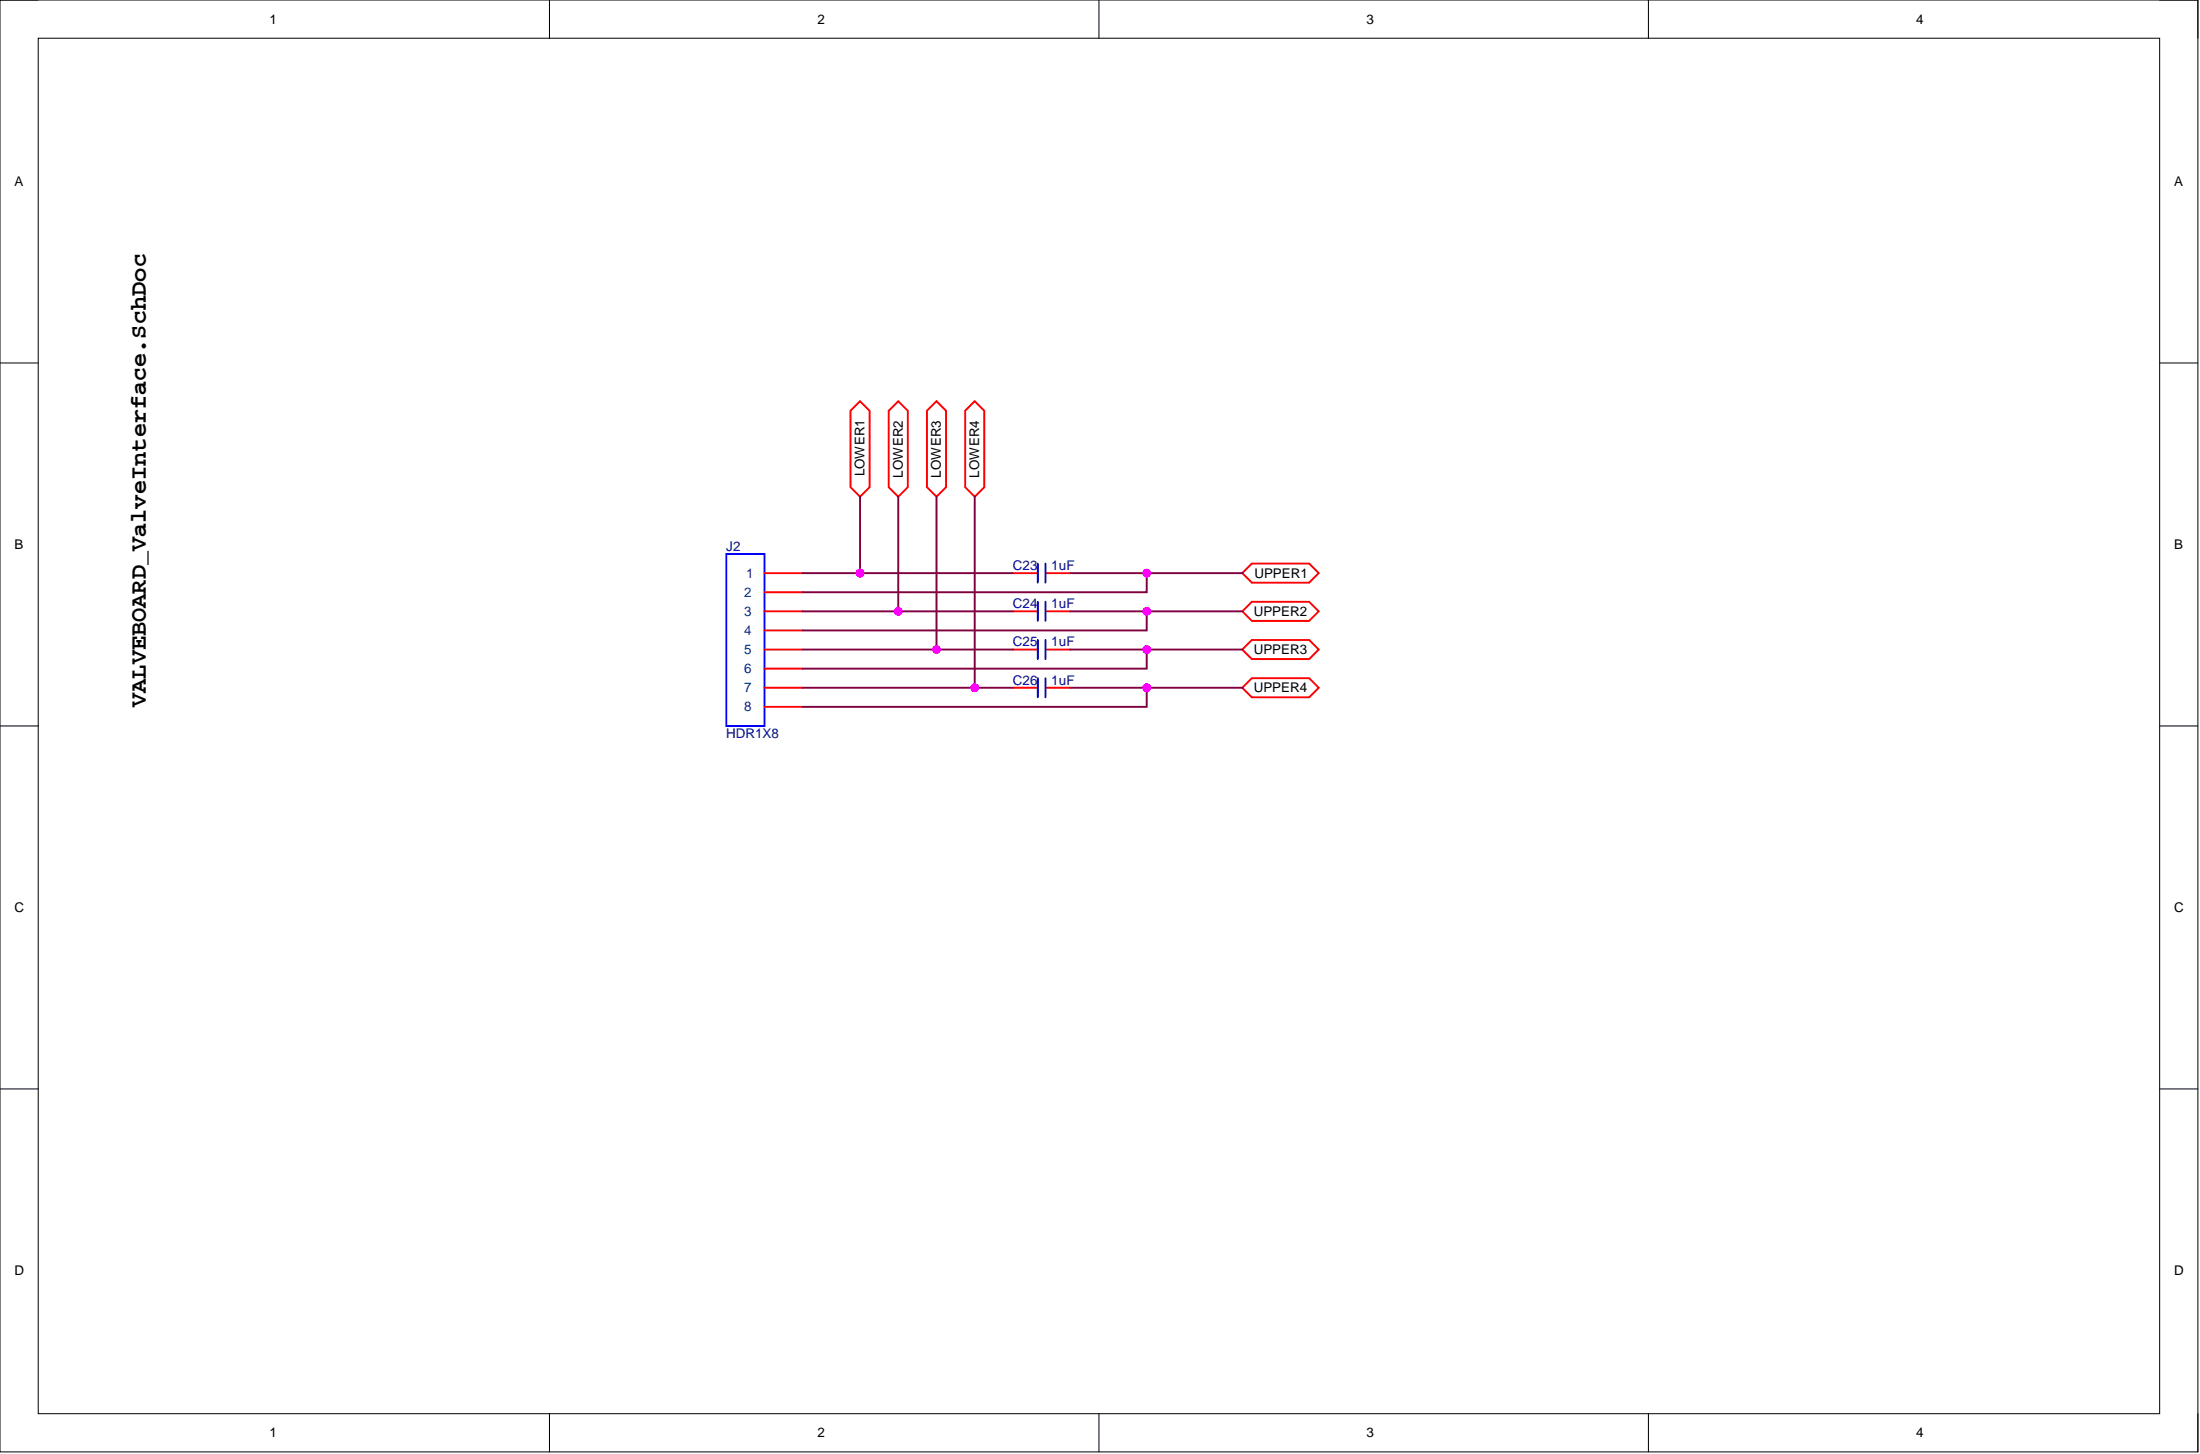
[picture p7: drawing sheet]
<svg xmlns="http://www.w3.org/2000/svg" width="292mm" height="193mm" viewBox="0 0 292 193" stroke-linecap="round" stroke-linejoin="round" font-family="sans-serif">
<g fill="none" stroke="#000" stroke-width=".13">
<path d="M0 0h291.8v192.7h-291.8zM0 0h5.1M5.1 5.1h281.6v182.5h-281.6zM73 0v5.1M145.9 0v5.1M218.9 0v5.1M286.7 0h5.1v5.1M0 48.2h5.1M286.7 48.2h5.1M0 96.3h5.1M286.7 96.3h5.1M0 144.5h5.1"/>
<path d="M286.7 144.5h5.1M73 187.6v5.1M145.9 187.6v5.1M218.9 187.6v5.1M291.8 187.6v5.1"/>
</g>
<path d="M96.4 73.5h5.1v22.8h-5.1zM137.8 74.8v2.5M137.8 79.9v2.5M138.8 74.8v2.5M138.8 79.9v2.5M137.8 84.9v2.6M137.8 90v2.5M138.8 84.9v2.6M138.8 90v2.5" fill="none" stroke="#00f" stroke-width=".25"/>
<g fill="none" stroke="#f00" stroke-width=".25">
<path d="M101.5 76.1h5.1M101.5 78.6h5.1M134.5 76.1h3.2M138.9 76.1h3.2M101.5 83.7h5.1M101.5 81.1h5.1M101.5 86.2h5.1M101.5 88.7h5.1M101.5 91.3h5.1M101.5 93.8h5.1M134.5 81.1h3.2M134.5 86.2h3.2"/>
<path d="M134.5 91.3h3.2M138.9 81.1h3.2M138.9 86.2h3.2M138.9 91.3h3.2"/>
</g>
<path d="M112.9 54.5l1.3-1.3 1.3 1.3v10.2l-1.3 1.2-1.3-1.2z" fill-rule="evenodd" fill="#fff"/>
<path d="M112.9 54.5l1.3-1.3 1.3 1.3v10.2l-1.3 1.2-1.3-1.2z" fill="none" stroke="#f00" stroke-width=".25"/>
<path d="M118 54.5l1.3-1.3 1.2 1.3v10.2l-1.2 1.2-1.3-1.2z" fill-rule="evenodd" fill="#fff"/>
<path d="M118 54.5l1.3-1.3 1.2 1.3v10.2l-1.2 1.2-1.3-1.2z" fill="none" stroke="#f00" stroke-width=".25"/>
<path d="M123.1 54.5l1.2-1.3 1.3 1.3v10.2l-1.3 1.2-1.2-1.2z" fill-rule="evenodd" fill="#fff"/>
<path d="M123.1 54.5l1.2-1.3 1.3 1.3v10.2l-1.3 1.2-1.2-1.2z" fill="none" stroke="#f00" stroke-width=".25"/>
<path d="M128.1 54.5l1.3-1.3 1.3 1.3v10.2l-1.3 1.2-1.3-1.2z" fill-rule="evenodd" fill="#fff"/>
<path d="M128.1 54.5l1.3-1.3 1.3 1.3v10.2l-1.3 1.2-1.3-1.2z" fill="none" stroke="#f00" stroke-width=".25"/>
<path d="M164.9 76.1l1.3-1.3h7.6l1.3 1.3-1.3 1.2h-7.6z" fill-rule="evenodd" fill="#fff"/>
<path d="M164.9 76.1l1.3-1.3h7.6l1.3 1.3-1.3 1.2h-7.6z" fill="none" stroke="#f00" stroke-width=".25"/>
<path d="M164.9 81.1l1.3-1.2h7.6l1.3 1.2-1.3 1.3h-7.6z" fill-rule="evenodd" fill="#fff"/>
<path d="M164.9 81.1l1.3-1.2h7.6l1.3 1.2-1.3 1.3h-7.6z" fill="none" stroke="#f00" stroke-width=".25"/>
<path d="M164.9 86.2l1.3-1.3h7.6l1.3 1.3-1.3 1.3h-7.6z" fill-rule="evenodd" fill="#fff"/>
<path d="M164.9 86.2l1.3-1.3h7.6l1.3 1.3-1.3 1.3h-7.6z" fill="none" stroke="#f00" stroke-width=".25"/>
<path d="M164.9 91.3l1.3-1.3h7.6l1.3 1.3-1.3 1.2h-7.6z" fill-rule="evenodd" fill="#fff"/>
<path d="M164.9 91.3l1.3-1.3h7.6l1.3 1.3-1.3 1.2h-7.6z" fill="none" stroke="#f00" stroke-width=".25"/>
<path d="M164.9 76.1h-12.6v2.5h-45.7" fill="none" stroke="#7f003f" stroke-width=".25"/>
<circle cx="152.3" cy="76.1" r=".51" fill="#f0f"/>
<circle cx="152.3" cy="76.1" r=".51" fill="none" stroke="#f0f" stroke-width=".13"/>
<path d="M164.9 81.1h-12.6v2.6h-45.7" fill="none" stroke="#7f003f" stroke-width=".25"/>
<circle cx="152.3" cy="81.1" r=".51" fill="#f0f"/>
<circle cx="152.3" cy="81.1" r=".51" fill="none" stroke="#f0f" stroke-width=".13"/>
<path d="M164.9 86.2h-12.6v2.5h-45.7" fill="none" stroke="#7f003f" stroke-width=".25"/>
<circle cx="152.3" cy="86.2" r=".51" fill="#f0f"/>
<circle cx="152.3" cy="86.2" r=".51" fill="none" stroke="#f0f" stroke-width=".13"/>
<path d="M164.9 91.3h-12.6v2.5h-45.7" fill="none" stroke="#7f003f" stroke-width=".25"/>
<circle cx="152.3" cy="91.3" r=".51" fill="#f0f"/>
<circle cx="152.3" cy="91.3" r=".51" fill="none" stroke="#f0f" stroke-width=".13"/>
<path d="M114.2 65.9v10.2" fill="none" stroke="#7f003f" stroke-width=".25"/>
<circle cx="114.2" cy="76.1" r=".51" fill="#f0f"/>
<circle cx="114.2" cy="76.1" r=".51" fill="none" stroke="#f0f" stroke-width=".13"/>
<path d="M119.3 65.9v15.2" fill="none" stroke="#7f003f" stroke-width=".25"/>
<circle cx="119.3" cy="81.1" r=".51" fill="#f0f"/>
<circle cx="119.3" cy="81.1" r=".51" fill="none" stroke="#f0f" stroke-width=".13"/>
<path d="M124.3 65.9v20.3" fill="none" stroke="#7f003f" stroke-width=".25"/>
<circle cx="124.3" cy="86.2" r=".51" fill="#f0f"/>
<circle cx="124.3" cy="86.2" r=".51" fill="none" stroke="#f0f" stroke-width=".13"/>
<path d="M129.4 65.9v25.4" fill="none" stroke="#7f003f" stroke-width=".25"/>
<circle cx="129.4" cy="91.3" r=".51" fill="#f0f"/>
<circle cx="129.4" cy="91.3" r=".51" fill="none" stroke="#f0f" stroke-width=".13"/>
<path d="M142.1 81.1h10.2" fill="none" stroke="#7f003f" stroke-width=".25"/>
<circle cx="152.3" cy="81.1" r=".51" fill="#f0f"/>
<circle cx="152.3" cy="81.1" r=".51" fill="none" stroke="#f0f" stroke-width=".13"/>
<path d="M142.1 86.2h10.2" fill="none" stroke="#7f003f" stroke-width=".25"/>
<circle cx="152.3" cy="86.2" r=".51" fill="#f0f"/>
<circle cx="152.3" cy="86.2" r=".51" fill="none" stroke="#f0f" stroke-width=".13"/>
<path d="M142.1 91.3h10.2" fill="none" stroke="#7f003f" stroke-width=".25"/>
<circle cx="152.3" cy="91.3" r=".51" fill="#f0f"/>
<circle cx="152.3" cy="91.3" r=".51" fill="none" stroke="#f0f" stroke-width=".13"/>
<path d="M142.1 76.1h10.2" fill="none" stroke="#7f003f" stroke-width=".25"/>
<circle cx="152.3" cy="76.1" r=".51" fill="#f0f"/>
<circle cx="152.3" cy="76.1" r=".51" fill="none" stroke="#f0f" stroke-width=".13"/>
<path d="M106.6 91.3h27.9" fill="none" stroke="#7f003f" stroke-width=".25"/>
<circle cx="129.4" cy="91.3" r=".51" fill="#f0f"/>
<circle cx="129.4" cy="91.3" r=".51" fill="none" stroke="#f0f" stroke-width=".13"/>
<path d="M106.6 86.2h27.9" fill="none" stroke="#7f003f" stroke-width=".25"/>
<circle cx="124.3" cy="86.2" r=".51" fill="#f0f"/>
<circle cx="124.3" cy="86.2" r=".51" fill="none" stroke="#f0f" stroke-width=".13"/>
<path d="M106.6 81.1h27.9" fill="none" stroke="#7f003f" stroke-width=".25"/>
<circle cx="119.3" cy="81.1" r=".51" fill="#f0f"/>
<circle cx="119.3" cy="81.1" r=".51" fill="none" stroke="#f0f" stroke-width=".13"/>
<path d="M106.6 76.1h27.9" fill="none" stroke="#7f003f" stroke-width=".25"/>
<circle cx="114.2" cy="76.1" r=".51" fill="#f0f"/>
<circle cx="114.2" cy="76.1" r=".51" fill="none" stroke="#f0f" stroke-width=".13"/>
<text font-size="3.1" x="19.4" y="93.8" transform="rotate(-90 19.4 93.8)">VALVEBOARD_ValveInterface.SchDoc</text>
<g font-size="1.8">
<text x="35.8" y="3.1">1</text>
<text x="108.5" y="3.1">2</text>
<text x="181.4" y="3.1">3</text>
<text x="254.4" y="3.1">4</text>
<text x="1.9" y="24.7">A</text>
<text x="288.7" y="24.7">A</text>
<text x="114.8" y="63.2" transform="rotate(-90 114.8 63.2)">LOWER1</text>
<text x="119.9" y="63.4" transform="rotate(-90 119.9 63.4)">LOWER2</text>
<text x="124.9" y="63.4" transform="rotate(-90 124.9 63.4)">LOWER3</text>
<text x="130" y="63.4" transform="rotate(-90 130 63.4)">LOWER4</text>
<text x="1.9" y="72.9">B</text>
<text x="166.5" y="76.7">UPPER1</text>
<text x="288.7" y="72.9">B</text>
<text x="166.5" y="81.7">UPPER2</text>
<text x="166.5" y="86.8">UPPER3</text>
<text x="166.5" y="91.9">UPPER4</text>
<text x="1.9" y="121">C</text>
<text x="288.7" y="121">C</text>
<text x="1.9" y="169.2">D</text>
<text x="288.7" y="169.2">D</text>
<text x="35.8" y="190.7">1</text>
<text x="108.5" y="190.7">2</text>
<text x="181.4" y="190.7">3</text>
<text x="254.4" y="190.7">4</text>
</g>
<g font-size="1.8" fill="#000080">
<text x="96.4" y="73.1">J2</text>
<text x="134.5" y="75.6">C23</text>
<text x="139.6" y="75.6">1uF</text>
<text x="134.5" y="80.7">C24</text>
<text x="139.6" y="80.7">1uF</text>
<text x="134.5" y="85.8">C25</text>
<text x="139.6" y="85.8">1uF</text>
<text x="134.5" y="90.9">C26</text>
<text x="139.6" y="90.9">1uF</text>
<text x="96.4" y="98">HDR1X8</text>
</g>
<g font-size="1.8" fill="#003f7f">
<text x="99" y="76.7">1</text>
<text x="98.8" y="79.2">2</text>
<text x="98.8" y="81.7">3</text>
<text x="98.8" y="84.3">4</text>
<text x="98.8" y="86.8">5</text>
<text x="98.8" y="89.3">6</text>
<text x="98.8" y="91.9">7</text>
<text x="98.8" y="94.4">8</text>
</g>
</svg>
